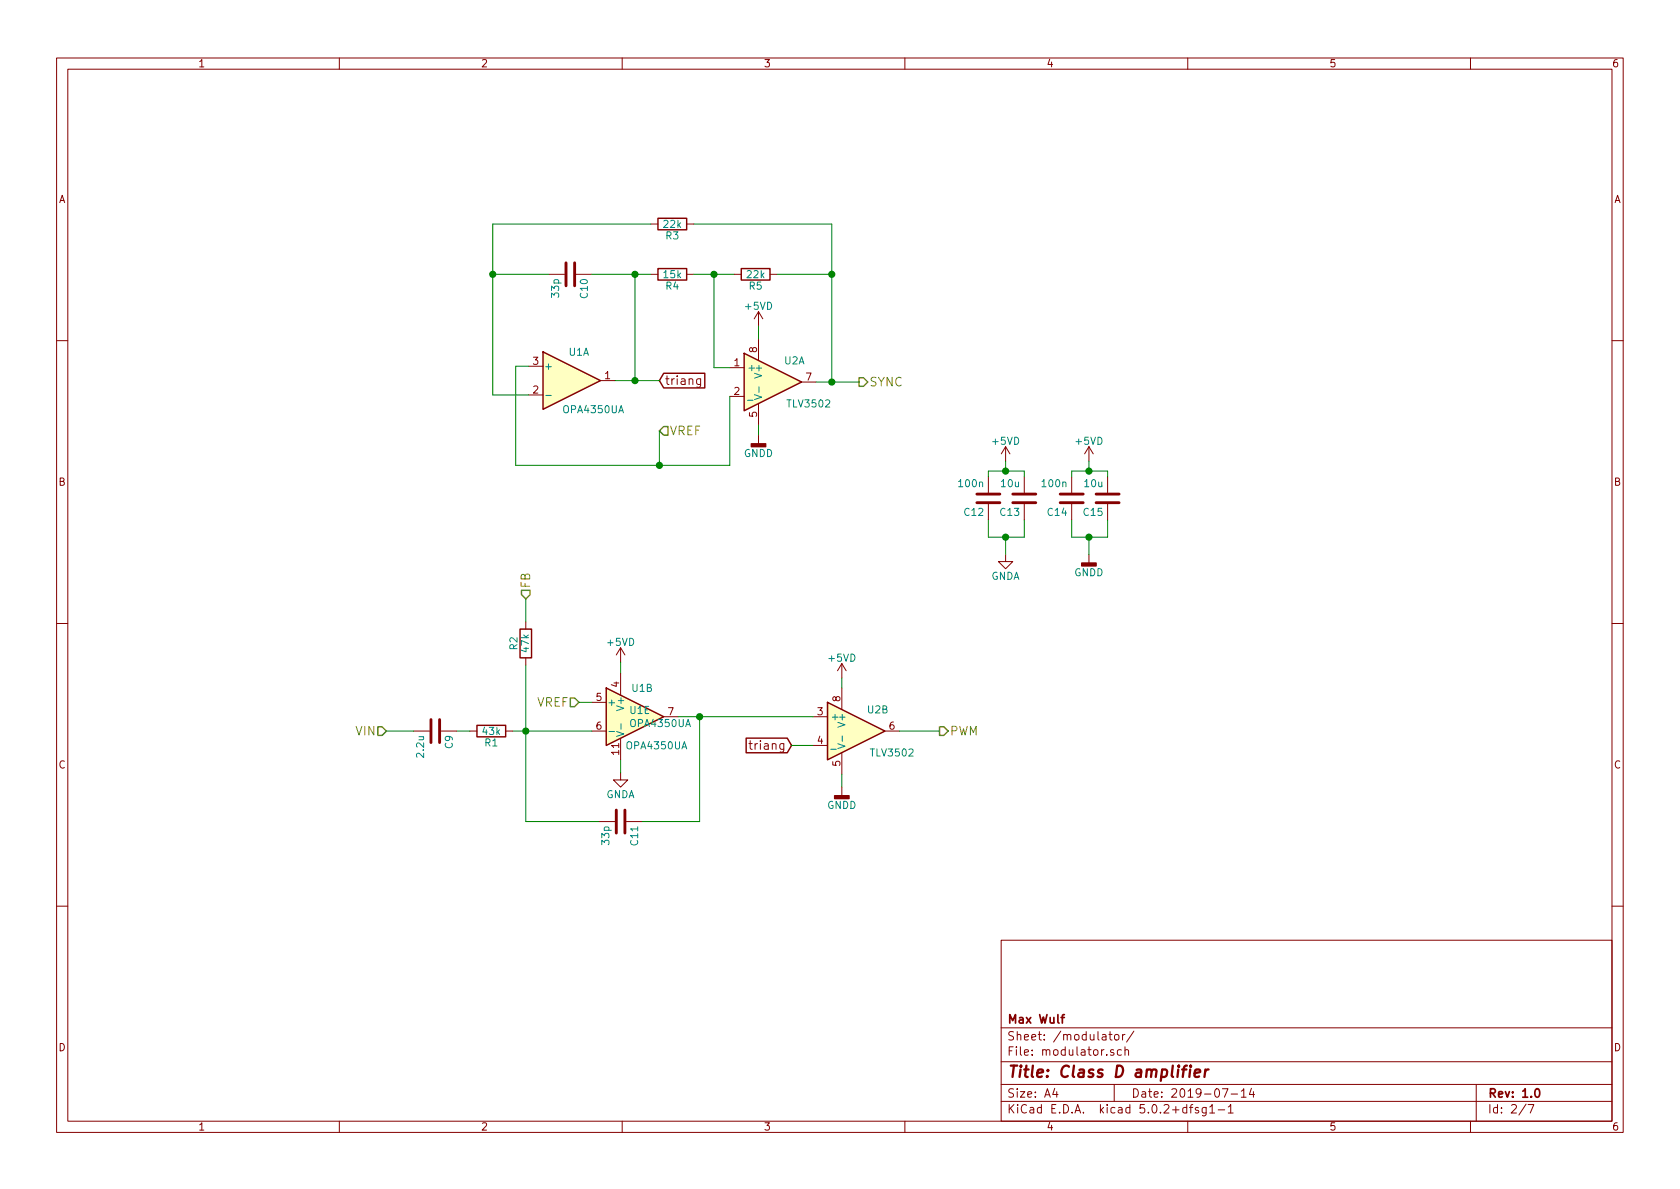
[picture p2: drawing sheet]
EESchema Schematic File Version 4
LIBS:classD-cache
EELAYER 26 0
EELAYER END
$Descr A4 11693 8268
encoding utf-8
Sheet 2 7
Title "Class D amplifier"
Date "2019-07-14"
Rev "1.0"
Comp "Max Wulf"
Comment1 ""
Comment2 ""
Comment3 ""
Comment4 ""
$EndDescr
$Comp
L Amplifier_Operational:OPA4340UA U1
U 1 1
P 3980 2640
F 0 "U1" H 4030 2840 50  0000 C CNN
F 1 "OPA4350UA" H 4130 2440 50  0000 C CNN
F 2 "Package_SO:SOIC-14_3.9x8.7mm_P1.27mm" H 3980 2640 50  0001 C CNN
F 3 "" H 3980 2640 50  0001 C CNN
	1    3980 2640
	1    0    0    -1  
$EndComp
$Comp
L Amplifier_Operational:OPA4340UA U1
U 2 1
P 4420 4980
F 0 "U1" H 4470 5180 50  0000 C CNN
F 1 "OPA4350UA" H 4570 4780 50  0000 C CNN
F 2 "Package_SO:SOIC-14_3.9x8.7mm_P1.27mm" H 4420 4980 50  0001 C CNN
F 3 "" H 4420 4980 50  0001 C CNN
	2    4420 4980
	1    0    0    -1  
$EndComp
$Comp
L tlv3502:TLV3502 U2
U 1 1
P 5380 2650
F 0 "U2" H 5530 2800 50  0000 C CNN
F 1 "TLV3502" H 5630 2500 50  0000 C CNN
F 2 "Package_SO:SOIC-8_3.9x4.9mm_P1.27mm" H 5380 2650 50  0001 C CNN
F 3 "" H 5380 2650 50  0001 C CNN
	1    5380 2650
	1    0    0    -1  
$EndComp
$Comp
L tlv3502:TLV3502 U2
U 2 1
P 5960 5080
F 0 "U2" H 6110 5230 50  0000 C CNN
F 1 "TLV3502" H 6210 4930 50  0000 C CNN
F 2 "Package_SO:SOIC-8_3.9x4.9mm_P1.27mm" H 5960 5080 50  0001 C CNN
F 3 "" H 5960 5080 50  0001 C CNN
	2    5960 5080
	1    0    0    -1  
$EndComp
$Comp
L classD-rescue:R-classD_0_6-rescue R4
U 1 1
P 4680 1900
F 0 "R4" V 4760 1900 50  0000 C CNN
F 1 "15k" V 4680 1900 50  0000 C CNN
F 2 "Resistor_SMD:R_0805_2012Metric_Pad1.15x1.40mm_HandSolder" V 4610 1900 50  0001 C CNN
F 3 "" H 4680 1900 50  0001 C CNN
	1    4680 1900
	0    1    1    0   
$EndComp
$Comp
L classD-rescue:C-classD_0_6-rescue C10
U 1 1
P 3970 1900
F 0 "C10" H 3995 2000 50  0000 L CNN
F 1 "33p" H 3995 1800 50  0000 L CNN
F 2 "Capacitor_SMD:C_0805_2012Metric_Pad1.15x1.40mm_HandSolder" H 4008 1750 50  0001 C CNN
F 3 "" H 3970 1900 50  0001 C CNN
	1    3970 1900
	0    1    1    0   
$EndComp
$Comp
L classD-rescue:R-classD_0_6-rescue R5
U 1 1
P 5260 1900
F 0 "R5" V 5340 1900 50  0000 C CNN
F 1 "22k" V 5260 1900 50  0000 C CNN
F 2 "Resistor_SMD:R_0805_2012Metric_Pad1.15x1.40mm_HandSolder" V 5190 1900 50  0001 C CNN
F 3 "" H 5260 1900 50  0001 C CNN
	1    5260 1900
	0    1    1    0   
$EndComp
$Comp
L classD-rescue:R-classD_0_6-rescue R3
U 1 1
P 4680 1550
F 0 "R3" V 4760 1550 50  0000 C CNN
F 1 "22k" V 4680 1550 50  0000 C CNN
F 2 "Resistor_SMD:R_0805_2012Metric_Pad1.15x1.40mm_HandSolder" V 4610 1550 50  0001 C CNN
F 3 "" H 4680 1550 50  0001 C CNN
	1    4680 1550
	0    1    1    0   
$EndComp
Text GLabel 4590 2640 2    60   Input ~ 0
triang
$Comp
L power:+5VD #PWR012
U 1 1
P 5280 2260
F 0 "#PWR012" H 5280 2110 50  0001 C CNN
F 1 "+5VD" H 5280 2400 50  0000 C CNN
F 2 "" H 5280 2260 50  0001 C CNN
F 3 "" H 5280 2260 50  0001 C CNN
	1    5280 2260
	1    0    0    -1  
$EndComp
$Comp
L classD-rescue:C-classD_0_6-rescue C9
U 1 1
P 3030 5080
F 0 "C9" H 3055 5180 50  0000 L CNN
F 1 "2.2u" H 3055 4980 50  0000 L CNN
F 2 "Capacitor_SMD:C_0805_2012Metric_Pad1.15x1.40mm_HandSolder" H 3068 4930 50  0001 C CNN
F 3 "" H 3030 5080 50  0001 C CNN
	1    3030 5080
	0    1    1    0   
$EndComp
$Comp
L classD-rescue:C-classD_0_6-rescue C11
U 1 1
P 4320 5710
F 0 "C11" H 4345 5810 50  0000 L CNN
F 1 "33p" H 4345 5610 50  0000 L CNN
F 2 "Capacitor_SMD:C_0805_2012Metric_Pad1.15x1.40mm_HandSolder" H 4358 5560 50  0001 C CNN
F 3 "" H 4320 5710 50  0001 C CNN
	1    4320 5710
	0    1    1    0   
$EndComp
Text GLabel 5510 5180 0    60   Input ~ 0
triang
$Comp
L classD-rescue:R-classD_0_6-rescue R1
U 1 1
P 3420 5080
F 0 "R1" V 3500 5080 50  0000 C CNN
F 1 "43k" V 3420 5080 50  0000 C CNN
F 2 "Resistor_SMD:R_0805_2012Metric_Pad1.15x1.40mm_HandSolder" V 3350 5080 50  0001 C CNN
F 3 "" H 3420 5080 50  0001 C CNN
	1    3420 5080
	0    1    1    0   
$EndComp
$Comp
L classD-rescue:R-classD_0_6-rescue R2
U 1 1
P 3660 4470
F 0 "R2" V 3740 4470 50  0000 C CNN
F 1 "47k" V 3660 4470 50  0000 C CNN
F 2 "Resistor_SMD:R_0805_2012Metric_Pad1.15x1.40mm_HandSolder" V 3590 4470 50  0001 C CNN
F 3 "" H 3660 4470 50  0001 C CNN
	1    3660 4470
	-1   0    0    1   
$EndComp
$Comp
L power:+5VD #PWR013
U 1 1
P 5860 4710
F 0 "#PWR013" H 5860 4560 50  0001 C CNN
F 1 "+5VD" H 5860 4850 50  0000 C CNN
F 2 "" H 5860 4710 50  0001 C CNN
F 3 "" H 5860 4710 50  0001 C CNN
	1    5860 4710
	1    0    0    -1  
$EndComp
$Comp
L power:+5VD #PWR014
U 1 1
P 4320 4600
F 0 "#PWR014" H 4320 4450 50  0001 C CNN
F 1 "+5VD" H 4320 4740 50  0000 C CNN
F 2 "" H 4320 4600 50  0001 C CNN
F 3 "" H 4320 4600 50  0001 C CNN
	1    4320 4600
	1    0    0    -1  
$EndComp
Text HLabel 2690 5080 0    60   Input ~ 0
VIN
Text HLabel 3660 4160 1    60   Input ~ 0
FB
Text HLabel 4590 2990 2    60   Input ~ 0
VREF
Text HLabel 4030 4880 0    60   Input ~ 0
VREF
Text HLabel 6540 5080 2    60   Output ~ 0
PWM
$Comp
L power:GNDA #PWR016
U 1 1
P 4320 5370
F 0 "#PWR016" H 4320 5120 50  0001 C CNN
F 1 "GNDA" H 4320 5220 50  0000 C CNN
F 2 "" H 4320 5370 50  0001 C CNN
F 3 "" H 4320 5370 50  0001 C CNN
	1    4320 5370
	1    0    0    -1  
$EndComp
$Comp
L power:GNDD #PWR017
U 1 1
P 5280 3020
F 0 "#PWR017" H 5280 2770 50  0001 C CNN
F 1 "GNDD" H 5280 2895 50  0000 C CNN
F 2 "" H 5280 3020 50  0001 C CNN
F 3 "" H 5280 3020 50  0001 C CNN
	1    5280 3020
	1    0    0    -1  
$EndComp
$Comp
L power:GNDD #PWR018
U 1 1
P 5860 5470
F 0 "#PWR018" H 5860 5220 50  0001 C CNN
F 1 "GNDD" H 5860 5345 50  0000 C CNN
F 2 "" H 5860 5470 50  0001 C CNN
F 3 "" H 5860 5470 50  0001 C CNN
	1    5860 5470
	1    0    0    -1  
$EndComp
$Comp
L classD-rescue:C-classD_0_6-rescue C12
U 1 1
P 6880 3460
F 0 "C12" H 6905 3560 50  0000 L CNN
F 1 "100n" H 6905 3360 50  0000 L CNN
F 2 "Capacitor_SMD:C_0805_2012Metric_Pad1.15x1.40mm_HandSolder" H 6918 3310 50  0001 C CNN
F 3 "" H 6880 3460 50  0001 C CNN
	1    6880 3460
	-1   0    0    1   
$EndComp
$Comp
L classD-rescue:C-classD_0_6-rescue C13
U 1 1
P 7130 3460
F 0 "C13" H 7155 3560 50  0000 L CNN
F 1 "10u" H 7155 3360 50  0000 L CNN
F 2 "Capacitor_SMD:C_0805_2012Metric_Pad1.15x1.40mm_HandSolder" H 7168 3310 50  0001 C CNN
F 3 "" H 7130 3460 50  0001 C CNN
	1    7130 3460
	-1   0    0    1   
$EndComp
$Comp
L power:+5VD #PWR019
U 1 1
P 7000 3200
F 0 "#PWR019" H 7000 3050 50  0001 C CNN
F 1 "+5VD" H 7000 3340 50  0000 C CNN
F 2 "" H 7000 3200 50  0001 C CNN
F 3 "" H 7000 3200 50  0001 C CNN
	1    7000 3200
	1    0    0    -1  
$EndComp
$Comp
L power:GNDA #PWR020
U 1 1
P 7000 3850
F 0 "#PWR020" H 7000 3600 50  0001 C CNN
F 1 "GNDA" H 7000 3700 50  0000 C CNN
F 2 "" H 7000 3850 50  0001 C CNN
F 3 "" H 7000 3850 50  0001 C CNN
	1    7000 3850
	1    0    0    -1  
$EndComp
$Comp
L classD-rescue:C-classD_0_6-rescue C14
U 1 1
P 7460 3460
F 0 "C14" H 7485 3560 50  0000 L CNN
F 1 "100n" H 7485 3360 50  0000 L CNN
F 2 "Capacitor_SMD:C_0805_2012Metric_Pad1.15x1.40mm_HandSolder" H 7498 3310 50  0001 C CNN
F 3 "" H 7460 3460 50  0001 C CNN
	1    7460 3460
	-1   0    0    1   
$EndComp
$Comp
L classD-rescue:C-classD_0_6-rescue C15
U 1 1
P 7710 3460
F 0 "C15" H 7735 3560 50  0000 L CNN
F 1 "10u" H 7735 3360 50  0000 L CNN
F 2 "Capacitor_SMD:C_0805_2012Metric_Pad1.15x1.40mm_HandSolder" H 7748 3310 50  0001 C CNN
F 3 "" H 7710 3460 50  0001 C CNN
	1    7710 3460
	-1   0    0    1   
$EndComp
$Comp
L power:+5VD #PWR021
U 1 1
P 7580 3200
F 0 "#PWR021" H 7580 3050 50  0001 C CNN
F 1 "+5VD" H 7580 3340 50  0000 C CNN
F 2 "" H 7580 3200 50  0001 C CNN
F 3 "" H 7580 3200 50  0001 C CNN
	1    7580 3200
	1    0    0    -1  
$EndComp
$Comp
L power:GNDD #PWR022
U 1 1
P 7580 3850
F 0 "#PWR022" H 7580 3600 50  0001 C CNN
F 1 "GNDD" H 7580 3725 50  0000 C CNN
F 2 "" H 7580 3850 50  0001 C CNN
F 3 "" H 7580 3850 50  0001 C CNN
	1    7580 3850
	1    0    0    -1  
$EndComp
Text HLabel 5980 2650 2    60   Output ~ 0
SYNC
Wire Wire Line
	4120 1900 4420 1900
Wire Wire Line
	4280 2640 4420 2640
Wire Wire Line
	4420 2640 4420 1900
Connection ~ 4420 1900
Wire Wire Line
	4830 1900 4970 1900
Wire Wire Line
	5080 2550 4970 2550
Wire Wire Line
	4970 2550 4970 1900
Connection ~ 4970 1900
Wire Wire Line
	5680 2650 5790 2650
Wire Wire Line
	5790 1550 5790 1900
Wire Wire Line
	5790 1900 5410 1900
Wire Wire Line
	5790 1550 4830 1550
Connection ~ 5790 1900
Wire Wire Line
	4530 1550 3430 1550
Wire Wire Line
	3430 2740 3680 2740
Wire Wire Line
	3820 1900 3430 1900
Connection ~ 3430 1900
Connection ~ 4420 2640
Wire Wire Line
	5280 2950 5280 3020
Wire Wire Line
	5280 2260 5280 2350
Wire Wire Line
	3680 2540 3590 2540
Wire Wire Line
	3590 2540 3590 3230
Wire Wire Line
	3590 3230 4590 3230
Wire Wire Line
	5080 3230 5080 2750
Wire Wire Line
	4590 2990 4590 3230
Wire Wire Line
	4320 5370 4320 5280
Wire Wire Line
	5860 5470 5860 5380
Wire Wire Line
	4320 4600 4320 4680
Wire Wire Line
	4030 4880 4120 4880
Wire Wire Line
	3570 5080 3660 5080
Wire Wire Line
	3660 4620 3660 5080
Connection ~ 3660 5080
Wire Wire Line
	3660 4160 3660 4320
Wire Wire Line
	3660 5710 4170 5710
Wire Wire Line
	4470 5710 4870 5710
Wire Wire Line
	4870 5710 4870 4980
Wire Wire Line
	4720 4980 4870 4980
Wire Wire Line
	3430 1550 3430 1900
Wire Wire Line
	5510 5180 5660 5180
Wire Wire Line
	3180 5080 3270 5080
Wire Wire Line
	2690 5080 2880 5080
Connection ~ 4870 4980
Wire Wire Line
	5860 4710 5860 4780
Wire Wire Line
	6540 5080 6260 5080
Wire Wire Line
	6880 3270 7000 3270
Wire Wire Line
	6880 3270 6880 3310
Wire Wire Line
	7000 3270 7000 3200
Connection ~ 7000 3270
Wire Wire Line
	6880 3610 6880 3730
Wire Wire Line
	6880 3730 7000 3730
Wire Wire Line
	7130 3730 7130 3610
Wire Wire Line
	7000 3850 7000 3730
Connection ~ 7000 3730
Wire Wire Line
	7460 3270 7580 3270
Wire Wire Line
	7460 3270 7460 3310
Wire Wire Line
	7580 3270 7580 3200
Connection ~ 7580 3270
Wire Wire Line
	7460 3610 7460 3730
Wire Wire Line
	7460 3730 7580 3730
Wire Wire Line
	7710 3730 7710 3610
Wire Wire Line
	7580 3850 7580 3730
Connection ~ 7580 3730
Connection ~ 5790 2650
Wire Wire Line
	7710 3270 7710 3310
Wire Wire Line
	7130 3270 7130 3310
Wire Wire Line
	4420 1900 4530 1900
Wire Wire Line
	4970 1900 5110 1900
Wire Wire Line
	5790 1900 5790 2650
Wire Wire Line
	3430 1900 3430 2740
Wire Wire Line
	4420 2640 4590 2640
Wire Wire Line
	4590 3230 5080 3230
Wire Wire Line
	3660 5080 4120 5080
Wire Wire Line
	3660 5080 3660 5710
Wire Wire Line
	4870 4980 5660 4980
Wire Wire Line
	7000 3270 7130 3270
Wire Wire Line
	7000 3730 7130 3730
Wire Wire Line
	7580 3270 7710 3270
Wire Wire Line
	7580 3730 7710 3730
Wire Wire Line
	5790 2650 5980 2650
Connection ~ 4590 3230
$Comp
L Amplifier_Operational:OPA4340UA U1
U 5 1
P 4420 4980
F 0 "U1" H 4378 5026 50  0000 L CNN
F 1 "OPA4350UA" H 4378 4935 50  0000 L CNN
F 2 "Package_SO:SOIC-14_3.9x8.7mm_P1.27mm" H 4370 5080 50  0001 C CNN
F 3 "http://www.ti.com/lit/ds/symlink/opa340.pdf" H 4470 5180 50  0001 C CNN
	5    4420 4980
	1    0    0    -1  
$EndComp
$EndSCHEMATC
